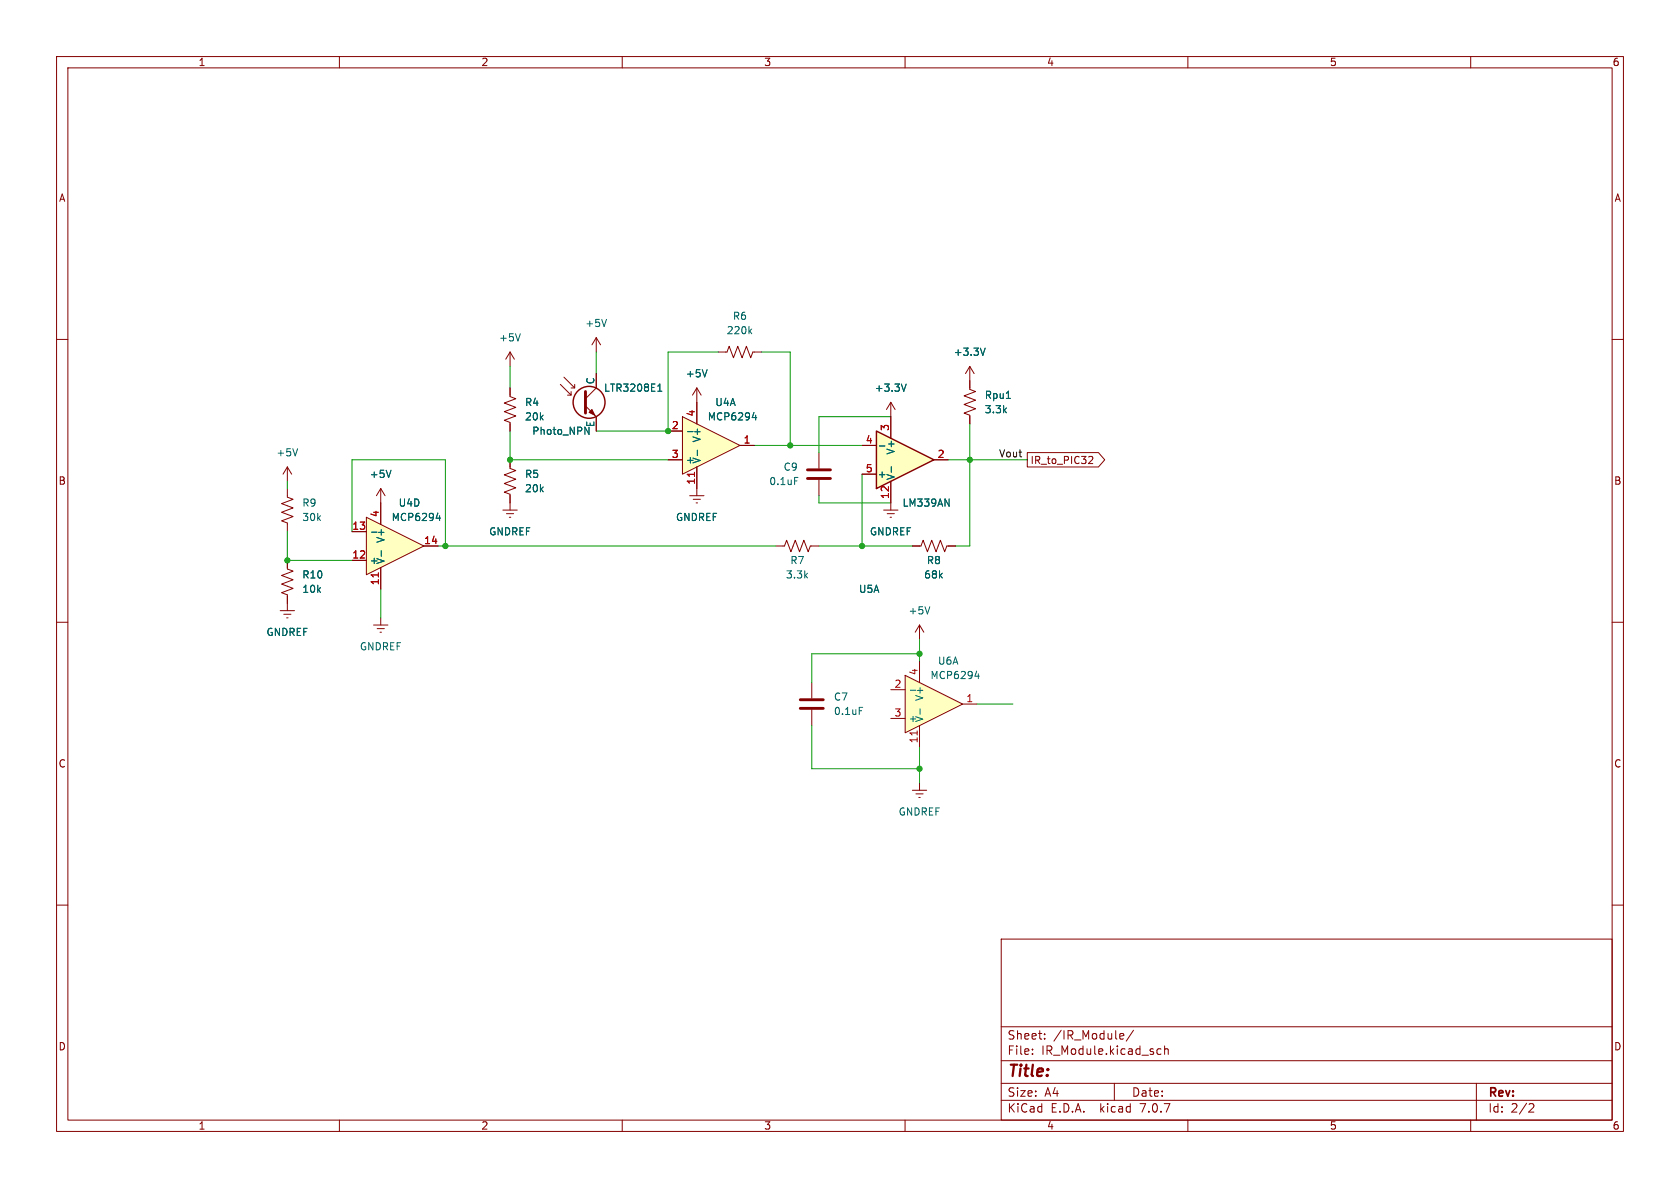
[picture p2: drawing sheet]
<svg xmlns="http://www.w3.org/2000/svg" width="297mm" height="210mm" viewBox="0 0 297 210" stroke-linecap="round" stroke-linejoin="round" font-family="sans-serif">
<g fill="none" stroke="#840000" stroke-width=".18">
<path d="M10 10h277v190h-277zM12 12h273v186h-273zM60 10v2M110 10v2M160 10v2M210 10v2M260 10v2M10 60h2M285 60h2M10 110h2M285 110h2M10 160h2"/>
<path d="M285 160h2M177 166h108v32h-108zM60 198v2M110 198v2M160 198v2M177 194.5h108M177 191.5h108M177 187.5h108M177 181.5h108M182.5 186.3v.1M182.5 185.5v.1M184.7 183.6v.1"/>
<path d="M184.7 182.8v.1M197 191.5v3M198.2 182.7l.4 .1 .1 .3-.7 .1M198.6 183.6l-.4 .1M200.4 182.1l-1.3 2M204.6 186.3l.2 .1 .4-.1M205.2 185.5l-.4-.1-.2 .1M205.9 185.5l.2-.1 .4 .1v.9M205.9 184.9v1.5M210 198v2M260 198v2M261 191.5v6.5"/>
<path d="M270.5 195.1l.5 .1 .2 .3-1 1.1h1"/>
</g>
<path d="M160 119.4l10.2 5.1-10.2 5z" fill="#ffffc2"/>
<path d="M161.3 96.5h1.5l.4-1 .8 2 .7-2 .8 2 .7-2 .8 2 .4-1h1.5M160 119.4l10.2 5.1-10.2 5zM162.6 116.8v3.9M157.5 121.9h2.5M157.5 127h2.5M162.6 128.3v3.8M170.2 124.5h2.5" fill="none" stroke="#840000" stroke-width=".18"/>
<path d="M172.4 119.5h.7M173 119.1v.9M160.9 122h1M162.7 125.3v1" fill="none" stroke="#006464" stroke-width=".18"/>
<path d="M162.1 129.2v.7" fill="none" stroke="#a90000" stroke-width=".18"/>
<path d="M154.9 76.2l10.2 5.1-10.2 5.1z" fill="#ffffc2"/>
<path d="M154.9 76.2l10.2 5.1-10.2 5.1z" fill="none" stroke="#840000" stroke-width=".25"/>
<g fill="none" stroke="#840000" stroke-width=".18">
<path d="M152.4 78.7h2.5M157.5 71.1l-.8 1.3M157.5 71.1v6.4M157.5 71.1l.7 1.3M171.4 64.8l-.7 1.2M171.4 64.8v2.5M171.4 64.8l.8 1.2M152.4 83.8h2.5M157.5 85.1v3.8M165.1 81.3h2.5M162.6 110.5l-.8 1.3M162.6 110.5v2.5"/>
<path d="M162.6 110.5l.7 1.3M161.3 139.7h2.5M162.6 138.4v1.3M161.9 140.3h1.3M162.4 141h.3"/>
</g>
<path d="M155.5 78.8h.9M160.2 67.9l-.4 1.3M174.2 61.5l-.5 1.3M157.6 82.5v1M164.4 107.3l-.4 1.2" fill="none" stroke="#006464" stroke-width=".18"/>
<path d="M120.6 73.7l10.2 5-10.2 5.1z" fill="#ffffc2"/>
<g fill="none" stroke="#840000" stroke-width=".18">
<path d="M105.4 59.7l-.8 1.3M105.4 59.7v2.5M105.4 59.7l.8 1.3M90.2 68.6v1.5l1 .4-2 .7 2 .8-2 .8 2 .7-2 .8 1 .4v1.5M90.2 62.2l-.8 1.3M90.2 62.2v2.6M90.2 62.2l.7 1.3M99.1 67.9l1.9 2v-.7M99.7 66.7l1.9 1.9v-.7M100.3 69.9h.7M101 68.6h.6M103.5 71.8l1.9 1.9v2.5"/>
<path d="M105.4 66v2.6l-1.9 1.9M118.1 76.2h2.5M120.6 73.7l10.2 5-10.2 5.1zM123.2 71.1v3.8M130.8 78.7h2.5M171.4 67.3v1.5l1.1 .4-2.1 .8 2.1 .7-2.1 .8 2.1 .8-2.1 .7 1 .4v1.5M50.8 99.1v1.5l1 .4-2 .7 2 .8-2 .8 2 .7-2 .8 1 .4v2.8M67.3 86.4v2.5M67.3 86.4l-.8 1.2M67.3 86.4l.8 1.2M90.2 81.3v1.5l1 .4-2 .7 2 .8-2 .8 2 .7-2 .8 1 .4v1.5M118.1 81.3h2.5"/>
<path d="M123.2 82.6v3.8M137.2 96.5h1.5l.4-1 .7 2 .8-2 .8 2 .7-2 .8 2 .4-1h1.5M144.8 80v2.8M144.8 84.8v2.8M156.2 90.2h2.5M156.8 90.8h1.3M157.4 91.4h.2M157.5 88.9v1.3M49.5 108h2.6M50.2 108.6h1.2M50.7 109.2h.2M66 110.5h2.6"/>
<path d="M66.7 111.1h1.2M67.2 111.8h.2M67.3 109.2v1.3M143.5 120.7v2.7M143.5 125.5v2.8"/>
</g>
<g fill="none" stroke="#006464" stroke-width=".18">
<path d="M92 59l-.4 1.3M107.2 56.5l-.4 1.2M103.4 75.5l.7 1.3v-1.3M116.3 69.2h.7M116.3 68.3l.3-.4v1.3M121.6 76.3h.9M123.3 79.6v1M133 73.8h.8M133.6 73.4v.8M177.9 70.4h.7M69.1 83.1l-.4 1.3M140.5 84.4h.6"/>
<path d="M151.9 125h.6"/>
</g>
<path d="M122.8 83.5v.7" fill="none" stroke="#a90000" stroke-width=".18"/>
<path d="M103.5 69.2v3.8M142.7 83.1h4.1M142.7 84.6h4.1M141.5 123.7h4M141.5 125.2h4" fill="none" stroke="#840000" stroke-width=".51"/>
<path d="M104.1 72.9l.5-.5 .6 1z" fill="#840000" stroke="#840000" stroke-width=".18"/>
<circle cx="104.1" cy="71.1" r="2.82" fill="none" stroke="#840000" stroke-width=".25"/>
<path d="M64.8 91.4l10.1 5.1-10.1 5.1z" fill="#ffffc2"/>
<g fill="none" stroke="#840000" stroke-width=".18">
<path d="M90.2 68.6v1.3M90.2 74.9v1.3M105.4 66v2.6M105.4 73.7v2.5M118.1 76.2h2.5M123.2 68.6v6.3M123.2 68.6l-.8 1.3M123.2 68.6l.8 1.3M127 62.2h1.5l.4-1 .8 2 .7-2 .8 2 .8-2 .7 2 .4-1h1.5M130.8 78.7h2.5M152.4 78.7h2.5M157.5 73.7v3.8"/>
<path d="M171.4 67.3v1.3M171.4 73.7v1.2M50.8 86.4v1.5l1 .4-2 .7 2 .8-2 .8 2 .7-2 .8 1 .4v1.5M50.8 82.6v2.5M50.8 99.1v1.2M50.8 82.6l-.8 1.2M50.8 82.6l.8 1.2M62.2 99.1h2.6M62.2 94h2.6M64.8 91.4l10.1 5.1-10.1 5.1zM67.3 88.9v3.8M74.9 96.5h2.6"/>
<path d="M88.9 90.2h2.5M89.5 90.8h1.3M90 91.4h.3M90.2 81.3v1.3M90.2 87.6v2.6M118.1 81.3h2.5M121.9 87.6h2.6M122.6 88.3h1.2M123.1 88.9h.2M123.2 82.6v5M152.4 83.8h2.5M157.5 85.1v3.8"/>
<path d="M161.3 96.5h1.3M165.1 81.3h2.5M167.6 96.5h1.3M181.6 80h12.6l1.1 1.3-1.1 1.3h-12.6zM192.6 80.7h.5l.1 .3-.8 1h.8M50.8 105.4v1.3M67.3 100.3v3.8"/>
</g>
<g fill="none" stroke="#006464" stroke-width=".18">
<path d="M132.5 58.5l.4 .5M132.9 58.2l-.5 .4M52.6 79.3l-.4 1.3M103.4 75.5l.7 1.3v-1.3M116.3 69.2h.7M116.3 68.3l.3-.4v1.3M121.6 76.3h.9M123.3 79.6v1M125 65.3l-.4 1.3M133 73.8h.8M133.6 73.4v.8M155.5 78.8h.9"/>
<path d="M160.2 67.9l-.4 1.3M174.2 61.5l-.5 1.3M177.9 70.4h.7M65.7 94.1h.9M67.4 97.4v.9M69.1 83.1l-.4 1.3M77.1 91.6h.8M77.7 91.2v.8M157.6 82.5v1"/>
</g>
<path d="M122.8 83.5v.7M66.9 101.3v.7" fill="none" stroke="#a90000" stroke-width=".18"/>
<g fill="none" stroke="#009600" stroke-width=".18">
<path d="M90.2 76.2v5.1h27.9M90.2 64.8v3.8M105.4 62.2v3.8M127 62.2h-8.9v14h-12.7M133.3 78.7h19.1M134.6 62.2h5.1v16.5M157.5 73.7h-12.7v6.3M171.4 74.9v21.6h-2.5M50.8 94v5.1h11.4M50.8 85.1v1.3M62.2 94v-12.7h16.5v15.2M77.5 96.5h59.7"/>
<path d="M144.8 87.6v1.3h12.7M144.8 96.5h16.5M152.4 83.8v12.7M167.6 81.3h14M67.3 104.1v5.1M162.6 113v3.8M162.6 115.6h-19.1v5.1M143.5 128.3v7.6h19.1M162.6 132.1v6.3M172.7 124.5h6.4"/>
</g>
<g fill="#009600" stroke="#009600" stroke-width=".18">
<circle cx="162.6" cy="135.9" r=".46"/>
<circle cx="162.6" cy="115.6" r=".46"/>
<circle cx="139.7" cy="78.7" r=".46"/>
<circle cx="171.4" cy="81.3" r=".46"/>
<circle cx="152.4" cy="96.5" r=".46"/>
<circle cx="78.7" cy="96.5" r=".46"/>
<circle cx="90.2" cy="81.3" r=".46"/>
<circle cx="50.8" cy="99.1" r=".46"/>
<circle cx="118.1" cy="76.2" r=".46"/>
</g>
<text font-size="2.8" fill="#840000" x="178" y="190.9">Title:</text>
<g font-size="2.1" fill="#840000">
<text x="178" y="184">Sheet:</text>
<text x="186.2" y="184">/IR_Module/</text>
<text x="178" y="186.7">File:</text>
<text x="184.1" y="186.7">IR_Module.kicad_sch</text>
<text x="178" y="196.9">KiCad</text>
<text x="178" y="194.1">Size:</text>
<text x="184.7" y="194.1">A4</text>
<text x="185.7" y="196.9">E.D.A.</text>
<text x="194.6" y="196.9">kicad</text>
<text x="200" y="194.1">Date:</text>
<text x="201.8" y="196.9">7.0.7</text>
<text x="263" y="194.3">Rev:</text>
<text x="263" y="196.9">Id:</text>
<text x="267.1" y="196.9">2/2</text>
</g>
<g font-size="1.8" fill="#840000">
<text x="35" y="11.9">1</text>
<text x="85" y="11.9">2</text>
<text x="135" y="11.9">3</text>
<text x="185" y="11.9">4</text>
<text x="235" y="11.9">5</text>
<text x="285" y="11.9">6</text>
<text x="10.3" y="35.9">A</text>
<text x="285.3" y="35.9">A</text>
<text x="182.1" y="82.2">IR_to_PIC32</text>
<text x="10.3" y="85.9">B</text>
<text x="285.3" y="85.9">B</text>
<text x="10.3" y="135.9">C</text>
<text x="285.3" y="135.9">C</text>
<text x="10.3" y="185.9">D</text>
<text x="285.3" y="185.9">D</text>
<text x="35" y="199.9">1</text>
<text x="85" y="199.9">2</text>
<text x="135" y="199.9">3</text>
<text x="185" y="199.9">4</text>
<text x="235" y="199.9">5</text>
<text x="285" y="199.9">6</text>
</g>
<g font-size="1.8" fill="#006464">
<text x="103.4" y="58">+5V</text>
<text x="128.4" y="59.3">220k</text>
<text x="129.5" y="56.7">R6</text>
<text x="88.1" y="60.6">+5V</text>
<text x="168.5" y="63.1">+3.3V</text>
<text x="92.7" y="72">R4</text>
<text x="105.2" y="68" transform="rotate(-90 105.2 68)">C</text>
<text x="106.7" y="69.4">LTR3208E1</text>
<text x="121.2" y="66.9">+5V</text>
<text x="126.4" y="72">U4A</text>
<text x="154.5" y="69.4">+3.3V</text>
<text x="174" y="70.7">Rpu1</text>
<text x="92.7" y="74.5">20k</text>
<text x="94" y="77.1">Photo_NPN</text>
<text x="105.2" y="75.6" transform="rotate(-90 105.2 75.6)">E</text>
<text x="125" y="74.5">MCP6294</text>
<text x="174" y="73.3">3.3k</text>
<text x="48.8" y="80.9">+5V</text>
<text x="121.2" y="82.1">+</text>
<text x="124.1" y="82" transform="rotate(-90 124.1 82)">V-</text>
<text x="124.1" y="78.3" transform="rotate(-90 124.1 78.3)">V+</text>
<text x="138.4" y="83.4">C9</text>
<text x="158.3" y="80.5" transform="rotate(-90 158.3 80.5)">V+</text>
<text x="53.3" y="89.8">R9</text>
<text x="65.3" y="84.7">+5V</text>
<text x="70.4" y="89.8">U4D</text>
<text x="92.7" y="84.7">R5</text>
<text x="92.7" y="87.2">20k</text>
<text x="135.9" y="86">0.1uF</text>
<text x="155.1" y="84.7">+</text>
<text x="158.3" y="85" transform="rotate(-90 158.3 85)">V-</text>
<text x="159.5" y="89.8">LM339AN</text>
<text x="53.3" y="92.3">30k</text>
<text x="69.1" y="92.3">MCP6294</text>
<text x="86.4" y="94.8">GNDREF</text>
<text x="119.4" y="92.3">GNDREF</text>
<text x="153.7" y="94.8">GNDREF</text>
<text x="65.3" y="99.9">+</text>
<text x="68.2" y="99.8" transform="rotate(-90 68.2 99.8)">V-</text>
<text x="68.2" y="96.1" transform="rotate(-90 68.2 96.1)">V+</text>
<text x="139.6" y="99.9">R7</text>
<text x="163.8" y="99.9">R8</text>
<text x="53.3" y="105">10k</text>
<text x="53.3" y="102.5">R10</text>
<text x="138.8" y="102.5">3.3k</text>
<text x="151.8" y="105">U5A</text>
<text x="163.3" y="102.5">68k</text>
<text x="47" y="112.6">GNDREF</text>
<text x="160.5" y="108.8">+5V</text>
<text x="63.5" y="115.2">GNDREF</text>
<text x="165.7" y="117.7">U6A</text>
<text x="147.3" y="124.1">C7</text>
<text x="163.4" y="124" transform="rotate(-90 163.4 124)">V+</text>
<text x="164.4" y="120.2">MCP6294</text>
<text x="147.3" y="126.6">0.1uF</text>
<text x="160.5" y="127.9">+</text>
<text x="163.4" y="127.8" transform="rotate(-90 163.4 127.8)">V-</text>
<text x="158.8" y="144.4">GNDREF</text>
</g>
<g font-size="1.8" fill="#a90000">
<text x="118.7" y="75.9">2</text>
<text x="122.9" y="73.7" transform="rotate(-90 122.9 73.7)">4</text>
<text x="157.2" y="76.3" transform="rotate(-90 157.2 76.3)">3</text>
<text x="118.7" y="81">3</text>
<text x="131.4" y="78.5">1</text>
<text x="153" y="78.5">4</text>
<text x="153" y="83.6">5</text>
<text x="165.7" y="81">2</text>
<text x="122.9" y="85.8" transform="rotate(-90 122.9 85.8)">11</text>
<text x="157.2" y="88.3" transform="rotate(-90 157.2 88.3)">12</text>
<text x="62.2" y="93.7">13</text>
<text x="67.1" y="91.5" transform="rotate(-90 67.1 91.5)">4</text>
<text x="62.2" y="98.8">12</text>
<text x="74.9" y="96.3">14</text>
<text x="67.1" y="103.5" transform="rotate(-90 67.1 103.5)">11</text>
<text x="162.3" y="119.5" transform="rotate(-90 162.3 119.5)">4</text>
<text x="158" y="121.7">2</text>
<text x="170.7" y="124.2">1</text>
<text x="158" y="126.7">3</text>
<text x="162.3" y="131.5" transform="rotate(-90 162.3 131.5)">11</text>
</g>
<text font-size="1.8" fill="#0f0f0f" x="176.5" y="80.9">Vout</text>
</svg>
